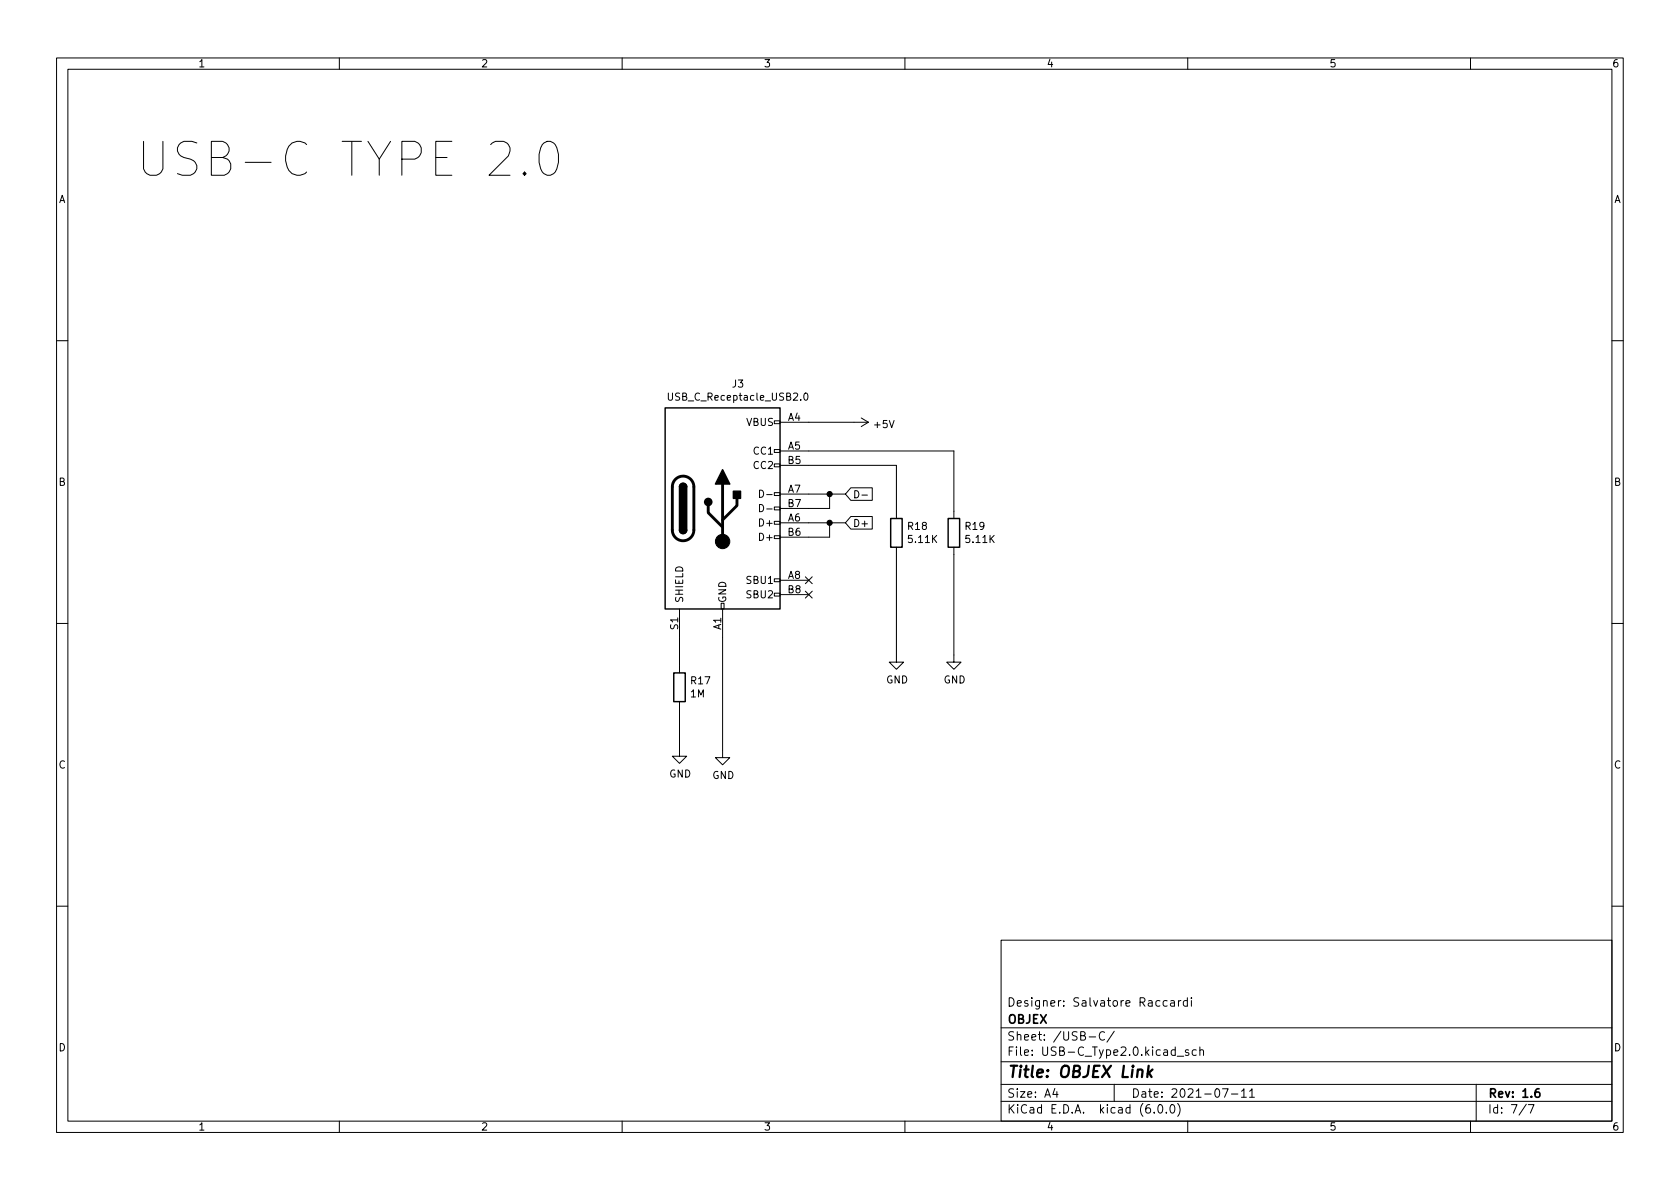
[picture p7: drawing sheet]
<svg xmlns="http://www.w3.org/2000/svg" width="297mm" height="210mm" viewBox="0 0 297 210" stroke-linecap="round" stroke-linejoin="round" font-family="sans-serif">
<g fill="none" stroke="#000" stroke-width=".18">
<path d="M10 10.2h277v190.1h-277zM12 12.2h273v186.1h-273zM60 10.2v2M110 10.2v2M160 10.2v2M210 10.2v2M260 10.2v2M92.7 30.4l.3 .3-.3 .3-.2-.3 .2-.3v.6M95.9 25.6a1.43 1.43 0 0 1 1.5-.6 1.43 1.43 0 0 1 1.1 1.1 4.7 4.7 0 0 1-.6 4.6 1.42 1.42 0 0 1-2.3-.8 5.1 5.1 0 0 1 .3-4.3zM10 60.2h2M118.2 69.5v1l.2 .3 .4-.1 .1-.2v-1M136.9 79.5h1v.5h-1z"/>
<path d="M136.9 74.4h1v.5h-1zM137.9 79.8h30.8v11.9M137.9 74.7h15.6M142.2 69.6l.2-.1a.68 .68 0 0 1 .5 .6 .68 .68 0 0 1-.5 .7l-.2-.1-.1-.4zM152.3 73.9l1.2 .8M153.5 74.7l-1.2 .7M285 60.2h2M134.3 86.7a.64 .64 0 0 1 .7 .6 .64 .64 0 0 1-.7 .6zM134.3 89.2a.64 .64 0 0 1 .7 .6 .64 .64 0 0 1-.7 .7zM135.6 87.5h.9M135.6 90h.9M136.9 94.7h1v.5h-1z"/>
<path d="M136.9 92.2h1v.5h-1zM136.9 89.7h1v.5h-1zM136.9 87.1h1v.5h-1zM136.9 82h1v.5h-1zM137.9 82.3h20.6v9.4M137.9 92.5h11.6M137.9 87.4h11.6M146.7 92.5v2.5h-8.8M146.7 87.4v2.5h-8.8M150.4 86.3h3.8v2.2h-3.8l-.9-1.1zM150.4 91.3h3.8v2.3h-3.8l-.9-1.1zM151.1 86.8a.64 .64 0 0 1 .8 .6 .64 .64 0 0 1-.8 .6z"/>
<path d="M152.4 87.6h1M158.5 96.8v20.3h1.3l-1.3 1.3-1.3-1.3h1.3M168.7 96.8v20.3h1.2l-1.2 1.3-1.3-1.3h1.3M10 110.2h2M120.1 107.7v11.3M127.5 106.7h.5v1h-.5zM127.8 107.7v26.3h1.2l-1.2 1.2-1.3-1.2h1.3M136.9 104.9h1v.5h-1zM136.9 102.4h1v.5h-1zM137.9 102.6h5.1M137.9 105.2h5.1M142.4 104.5l1.2 1.3"/>
<path d="M142.4 102l1.2 1.2M143.6 104.5l-1.2 1.3M143.6 102l-1.2 1.2M285 110.2h2M120.1 124.1v9.6h1.3l-1.3 1.3-1.2-1.3h1.2M10 160.2h2M177 166.3h108v32h-108zM206.4 177l-.5-.1-.3 .3v.4l.2 .3h.6M207 177h.6v.9M207.6 177.3l-.5 .1a.29 .29 0 0 0-.2 .2 .29 .29 0 0 0 .2 .3h.5M208.4 176.9v1M208.8 176.9l-.3 .1-.1 .2"/>
<path d="M209.9 177l-.4-.1-.3 .3v.4l.2 .3h.5M209.9 176.4v1.5M210.6 176.4v.2M210.6 176.9v1M285 160.2h2M60 198.3v2M110 198.3v2M160 198.3v2M177 194.8h108M177 191.8h108M177 187.8h108M177 181.8h108"/>
<path d="M186.5 192.5l-.4 1h1M186.9 193v1M192.6 183.4h1.1M195.3 182.6a.6 .6 0 0 0-.8 0 .6 .6 0 0 0-.1 .7 .56 .56 0 0 0 .3 .6 .56 .56 0 0 0 .6-.1M197 191.8v3M197 182.4l-1.3 1.9M204.1 196.7v.1M204.9 195.4l.2-.1a.81 .81 0 0 1 .6 .7 .81 .81 0 0 1-.3 .8h-.2a.81 .81 0 0 1-.6-.6 .81 .81 0 0 1 .3-.8zM206.2 196.7v.1M207.1 195.4l.1-.1a.81 .81 0 0 1 .6 .7 .81 .81 0 0 1-.3 .8h-.1a.81 .81 0 0 1-.6-.6 .81 .81 0 0 1 .3-.8zM208.1 186.8h1.2M208.2 195.1a1.72 1.72 0 0 1 0 2.3"/>
<path d="M210 198.3v2M210.1 185.7l-.3-.1-.2 .2v.3l.5 .1v.4h-.5M211.5 185.7l-.4-.1-.3 .3v.4l.1 .3h.6M212.1 185.8l.3-.2 .3 .1 .1 .9M212.1 185.1v1.5M216.1 192.5h1l-.6 1.5M217.7 193.5h1.2M219.5 193l.4-.5v1.5M219.5 194h.9M220.9 193l.5-.5v1.5M220.9 194h.9M260 198.3v2"/>
<path d="M261 191.8v6.5M269.9 195.3l-1.3 1.9M270.2 195.3h1l-.6 1.5"/>
</g>
<path d="M272.1 192.5a.59 .59 0 0 0-.7 .7v.5l.2 .3h.4l.2-.1 .1-.5-.2-.2-.4-.1-.3 .3" fill="none" stroke="#000" stroke-width=".3"/>
<path d="M203.1 188.5l-.3 2M203.1 189.7l.5 .8M203.8 189.1l-.9 .8" fill="none" stroke="#000" stroke-width=".4"/>
<path d="M117.6 72.1h20.3v35.6h-20.3zM120.1 93.7a.64 .64 0 0 0 .7 .7 .64 .64 0 0 0 .6-.7M120.1 86.1a.64 .64 0 0 1 .7-.6 .64 .64 0 0 1 .6 .6M157.5 91.7h2v5.1h-2zM167.6 91.7h2.1v5.1h-2.1zM119.1 119h2.1v5.1h-2.1z" fill="none" stroke="#000" stroke-width=".25"/>
<path d="M119.4 84.8a1.91 1.91 0 0 1 2.1-.5 1.91 1.91 0 0 1 1.2 1.8v7.6a1.91 1.91 0 0 1-1.9 1.9 1.91 1.91 0 0 1-1.9-1.9v-7.8l.1-.6zM125.2 89.4v1.3l2.6 2.5M127.8 85.6v10.2M130.3 88.1v1.3l-2.5 2.5" fill="none" stroke="#000" stroke-width=".51"/>
<g fill="#000" stroke="#000" stroke-width=".25">
<path d="M120.1 93.7h1.3a.64 .64 0 0 1-.6 .7 .64 .64 0 0 1-.7-.7zM120.1 86.1h1.3v7.6h-1.3zM120.3 85.7a.64 .64 0 0 1 .7-.2 .64 .64 0 0 1 .4 .6h-1.3zM127.8 83.1l1.2 2.5h-2.5zM129.7 86.9h1.2v1.2h-1.2z"/>
<circle cx="125.2" cy="88.8" r=".63"/>
</g>
<g fill="#000" stroke="#000" stroke-width=".18">
<circle cx="127.8" cy="95.8" r="1.27"/>
<circle cx="146.7" cy="87.4" r=".46"/>
<circle cx="146.7" cy="92.5" r=".46"/>
</g>
<text font-size="8.3" x="23.9" y="31.3">USB-C TYPE 2.0</text>
<text font-size="2.8" x="178" y="190.6">Title: OBJEX Link</text>
<g font-size="2.1">
<text x="178" y="178">Designer: Salvatore Raccardi</text>
<text x="178" y="184">Sheet: /USB-C/</text>
<text x="178" y="181">OBJEX</text>
<text x="178" y="186.7">File: USB-C_Type2.0.kicad_sch</text>
<text x="178" y="196.9">KiCad E.D.A. kicad (6.0.0)</text>
<text x="178" y="194.1">Size: A4</text>
<text x="200" y="194.1">Date: 2021-07-11</text>
<text x="263" y="194.1">Rev: 1.6</text>
<text x="263" y="196.9">Id: 7/7</text>
</g>
<g font-size="1.8">
<text x="35" y="11.9">1</text>
<text x="85" y="11.9">2</text>
<text x="135" y="11.9">3</text>
<text x="185" y="11.9">4</text>
<text x="235" y="11.9">5</text>
<text x="285" y="11.9">6</text>
<text x="10.3" y="35.9">A</text>
<text x="285.3" y="35.9">A</text>
<text x="118.7" y="70.8">USB_C_Receptacle_USB2.0</text>
<text x="129.5" y="68.5">J3</text>
<text x="132" y="75.3">VBUS</text>
<text x="139.3" y="74.4">A4</text>
<text x="154.7" y="75.7">+5V</text>
<text x="133.4" y="80.4">CC1</text>
<text x="133.4" y="82.9">CC2</text>
<text x="139.3" y="79.5">A5</text>
<text x="139.3" y="82">B5</text>
<text x="10.3" y="85.9">B</text>
<text x="139.3" y="87.1">A7</text>
<text x="139.3" y="89.7">B7</text>
<text x="285.3" y="85.9">B</text>
<text x="134.6" y="93.1">D+</text>
<text x="134.6" y="95.6">D+</text>
<text x="139.3" y="92.2">A6</text>
<text x="139.3" y="94.7">B6</text>
<text x="150.7" y="93.2">D+</text>
<text x="160.6" y="93.7">R18</text>
<text x="170.7" y="93.7">R19</text>
<text x="160.7" y="96">5.11K</text>
<text x="170.9" y="96">5.11K</text>
<text x="120.8" y="106.7" transform="rotate(-90 120.8 106.7)">SHIELD</text>
<text x="128.4" y="106.7" transform="rotate(-90 128.4 106.7)">GND</text>
<text x="132.2" y="103.2">SBU1</text>
<text x="132.2" y="105.8">SBU2</text>
<text x="139.3" y="102.4">A8</text>
<text x="139.3" y="104.9">B8</text>
<text x="119.9" y="111.3" transform="rotate(-90 119.9 111.3)">S1</text>
<text x="127.5" y="111.4" transform="rotate(-90 127.5 111.4)">A1</text>
<text x="122.1" y="123.3">1M</text>
<text x="122.2" y="121">R17</text>
<text x="156.7" y="120.8">GND</text>
<text x="166.8" y="120.8">GND</text>
<text x="10.3" y="135.9">C</text>
<text x="118.3" y="137.5">GND</text>
<text x="125.9" y="137.7">GND</text>
<text x="285.3" y="135.9">C</text>
<text x="10.3" y="185.9">D</text>
<text x="285.3" y="185.9">D</text>
<text x="35" y="199.9">1</text>
<text x="85" y="199.9">2</text>
<text x="135" y="199.9">3</text>
<text x="185" y="199.9">4</text>
<text x="235" y="199.9">5</text>
<text x="285" y="199.9">6</text>
</g>
</svg>
